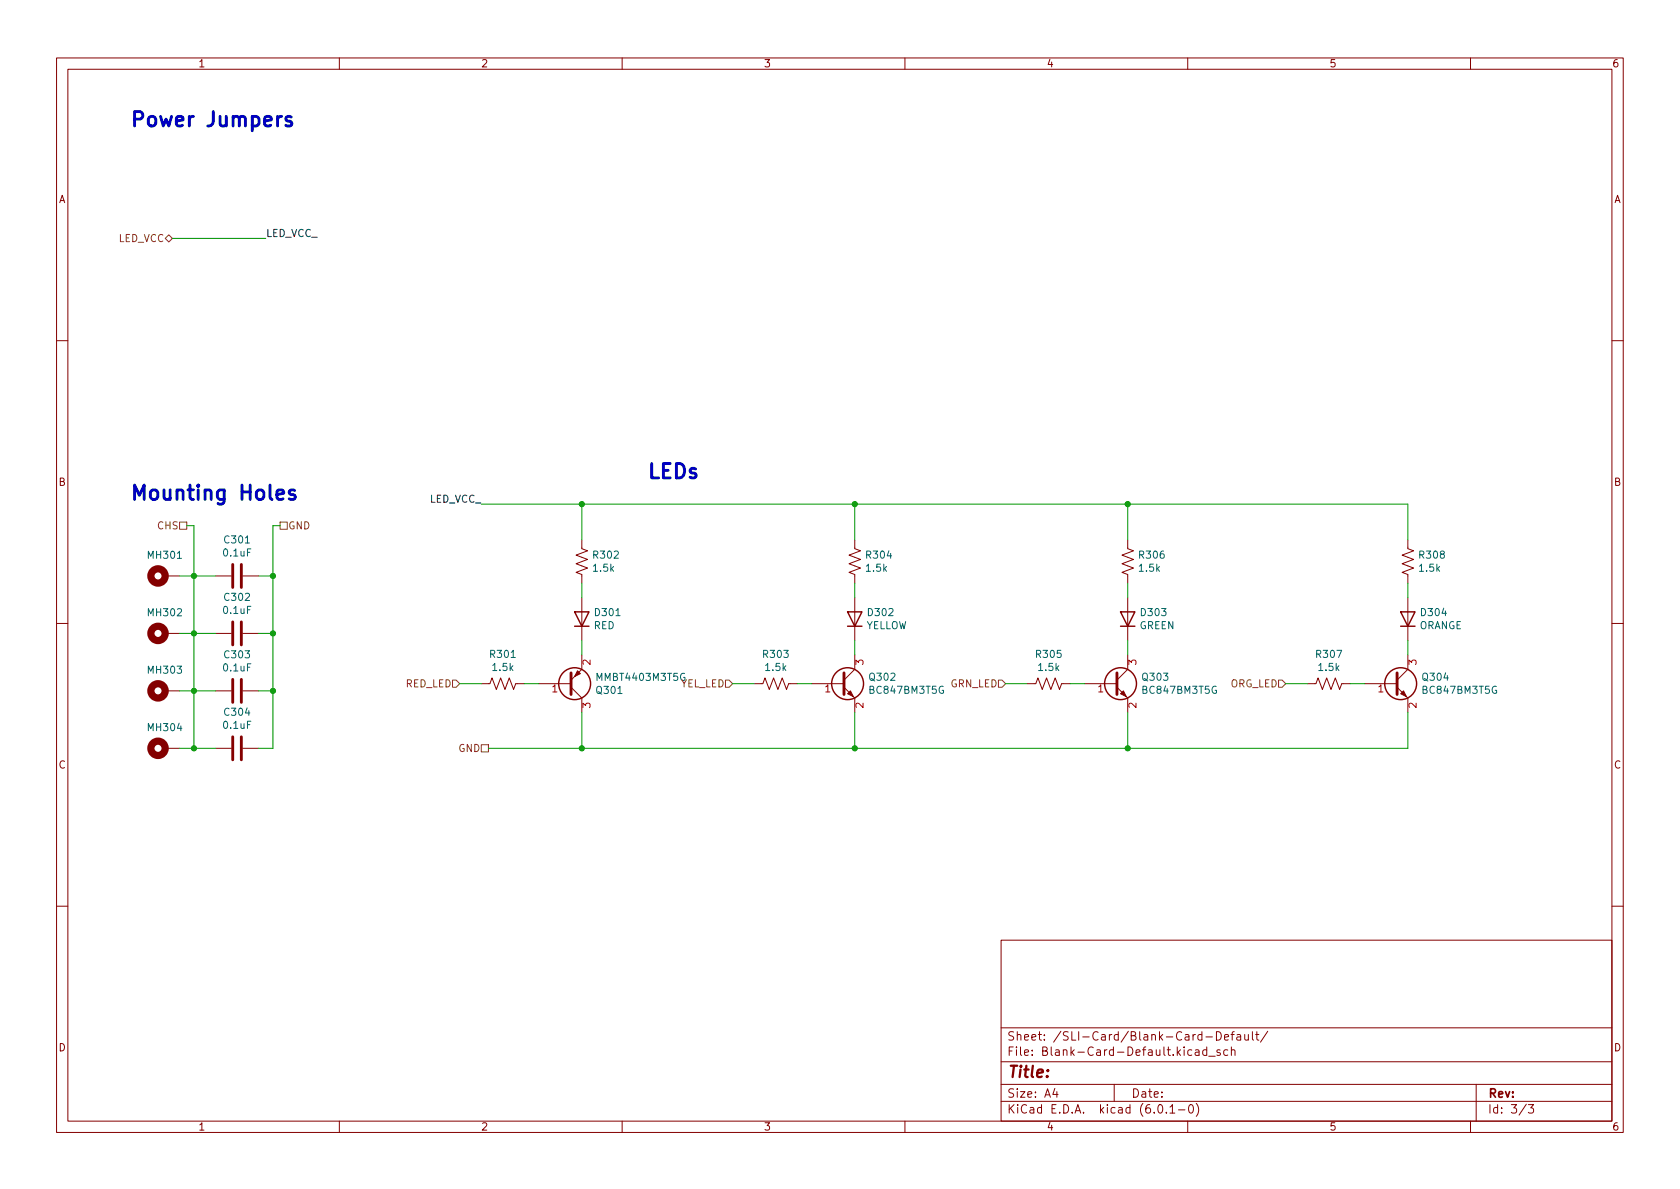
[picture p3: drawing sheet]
<svg xmlns="http://www.w3.org/2000/svg" width="297mm" height="210mm" viewBox="0 0 297 210" stroke-linecap="round" stroke-linejoin="round" font-family="sans-serif">
<g fill="none" stroke="#840000" stroke-width=".18">
<path d="M10 10.2h277v190.1h-277zM12 12.2h273v186.1h-273zM60 10.2v2M110 10.2v2M160 10.2v2M210 10.2v2M260 10.2v2M10 60.2h2M285 60.2h2M102.9 95.5v1.5l1 .4-2 .8 2 .7-2 .8 2 .8-2 .7 1 .4v1.5M151.1 95.5v1.5l1 .4-2 .8 2 .7-2 .8 2 .8-2 .7 1 .4v1.5M199.4 95.5v1.5l1 .4-2 .8 2 .7-2 .8 2 .8-2 .7 1 .4v1.5"/>
<path d="M248.9 95.5v1.5l1 .4-2 .8 2 .7-2 .8 2 .8-2 .7 1 .4v1.5M10 110.2h2M29.2 112h2.5M29.2 101.8h2.5M38.1 112h2.8M38.1 101.8h2.8M42.9 112h2.8M42.9 101.8h2.8M102.9 115.8v2.6l-1.9 1.9M102.9 105.7v7.6M151.1 115.8v2.6l-1.9 1.9M151.1 105.7v7.6"/>
<path d="M199.4 105.7v7.6M199.4 115.8v2.6l-1.9 1.9M248.9 105.7v7.6M248.9 115.8v2.6l-1.9 1.9M285 110.2h2M29.2 132.3h2.5M29.2 122.2h2.5M38.1 132.3h2.8M38.1 122.2h2.8M42.9 132.3h2.8M42.9 122.2h2.8M85.1 120.9h1.5l.4-1 .8 2 .7-2 .8 2 .7-2 .8 2 .4-1h1.5"/>
<path d="M95.2 120.9h5.8M101 121.5l1.9 1.9v2.6M133.3 120.9h1.6l.4-1 .7 2 .8-2 .7 2 .8-2 .8 2 .3-1h1.6M143.5 120.9h5.7M149.2 121.5l1.9 1.9v2.6M181.6 120.9h1.5l.4-1 .8 2 .7-2 .8 2 .8-2 .7 2 .4-1h1.5M191.8 120.9h5.7M197.5 121.5l1.9 1.9v2.6M231.1 120.9h1.6l.3-1 .8 2 .8-2 .7 2 .8-2 .8 2 .3-1h1.6M241.3 120.9h5.7M247 121.5l1.9 1.9v2.6M10 160.2h2"/>
<path d="M177 166.3h108v32h-108zM285 160.2h2M60 198.3v2M110 198.3v2M160 198.3v2M177 194.8h108M177 191.8h108M177 187.8h108M177 181.8h108M186.5 192.5l-.4 1h1M186.9 193v1M197 191.8v3"/>
<path d="M204.9 195.4l.2-.1a.81 .81 0 0 1 .6 .7 .81 .81 0 0 1-.3 .8h-.2a.81 .81 0 0 1-.6-.6 .81 .81 0 0 1 .3-.8zM206.2 196.7v.1M206.9 195.8l.4-.5v1.5M206.9 196.8h.8M208.4 196.3h1.1M210 198.3v2M210.4 195.4l.1-.1a.81 .81 0 0 1 .6 .7 .81 .81 0 0 1-.3 .8h-.2a.81 .81 0 0 1-.5-.6 .81 .81 0 0 1 .3-.8zM211.4 185.7h.5l.1 .9M211.5 195.1a1.72 1.72 0 0 1 0 2.3M212 186l-.5 .1a.29 .29 0 0 0-.2 .2 .29 .29 0 0 0 .2 .3h.5M213.2 183.4h1.2M213.4 185.7l-.5-.1-.3 .3v.4l.2 .3h.6"/>
<path d="M213.4 185.1v1.5M213.7 186.8h1.2M215.1 182.4a.76 .76 0 0 1 .8 .8 .76 .76 0 0 1-.8 .7zM215.7 185.7l-.3-.1-.3 .2 .1 .3 .5 .1v.4h-.6M216.5 183.4l.7-.1-.1-.3-.4-.1-.2 .2 .1 .8h.5M217.1 185.7l-.5-.1-.2 .3v.4l.1 .3h.6M217.6 182.9h.6M217.7 185.8l.2-.2 .4 .1 .1 .9M217.7 185.1v1.5M218.2 182.4l-.3 .2v1.3M218.7 183h.6l.1 .9M219.4 183.3l-.5 .1a.29 .29 0 0 0-.3 .2 .29 .29 0 0 0 .3 .3h.5"/>
<path d="M220.1 182.9v1h.4l.2-.1M220.7 182.9v1M221.4 182.4v1.3l.2 .2M222 182.9h.6M222.2 182.4v1.3l.4 .2M224.1 182.4l-1.2 1.9M260 198.3v2M261 191.8v6.5M269.9 195.3l-1.3 1.9M270.2 195.3h1l-.6 .6 .5 .1v.7l-.2 .1h-.5l-.2-.1"/>
</g>
<path d="M41.1 99.8v4.1M42.7 99.8v4.1M41.1 110v4M42.7 110v4M101 119v3.8M149.2 119v3.8M197.5 119v3.8M247 119v3.8M41.1 120.1v4.1M41.1 130.3v4.1M42.7 120.1v4.1M42.7 130.3v4.1" fill="none" stroke="#840000" stroke-width=".51"/>
<g fill="none" stroke="#840000" stroke-width="1.3">
<circle cx="27.9" cy="112" r="1.27"/>
<circle cx="27.9" cy="101.8" r="1.27"/>
<circle cx="27.9" cy="122.2" r="1.27"/>
<circle cx="27.9" cy="132.3" r="1.27"/>
</g>
<g fill="none" stroke="#840000" stroke-width=".25">
<path d="M101.6 108.2h2.5l-1.2 2.5zM101.6 110.7h2.5M149.9 108.2h2.5l-1.3 2.5zM149.9 110.7h2.5M198.1 108.2h2.6l-1.3 2.5zM198.1 110.7h2.6M247.6 108.2h2.6l-1.3 2.5zM247.6 110.7h2.6"/>
<circle cx="101.6" cy="120.9" r="2.82"/>
<circle cx="149.9" cy="120.9" r="2.82"/>
<circle cx="198.1" cy="120.9" r="2.82"/>
<circle cx="247.6" cy="120.9" r="2.82"/>
</g>
<g fill="#840000" stroke="#840000" stroke-width=".18">
<path d="M102.1 118.6l.5 .5-1 .5z"/>
<path d="M247.6 122.7l.6-.5 .5 1z"/>
<path d="M150.4 122.2l.5 1-1-.5z"/>
<path d="M198.1 122.7l.5-.5 .5 1z"/>
</g>
<path d="M29.2 42.2l.6-.7 .7 .7-.7 .6zM31.7 92.3h1.3v1.3h-1.3zM49.5 92.3h1.3v1.3h-1.3zM80 120.3h.6l.7 .6-.7 .6h-.6zM85.1 131.7h1.3v1.3h-1.3zM128.3 120.3h.6l.6 .6-.6 .6h-.6zM176.5 120.3h.7l.6 .6-.6 .6h-.7zM226.1 120.3h.6l.6 .6-.6 .6h-.6z" fill="none" stroke="#725600" stroke-width=".18"/>
<path d="M51.5 20.7l-.6-.1-.4 .3 .1 .4 .9 .3 .1 .2-.1 .4-.2 .1-.8-.1M52.1 86.7l-.6-.1-.4 .4 .2 .3 .8 .3 .1 .2-.1 .4-.2 .1-.8-.1" fill="none" stroke="#0000c2" stroke-width=".51"/>
<g fill="none" stroke="#009600" stroke-width=".18">
<path d="M30.5 42.2h16.5M33 93h1.3v39.3M49.5 93h-1.2v39.3h-2.6M85.1 89.1h163.8v6.4M102.9 89.1v6.4M151.1 89.1v6.4M199.4 89.1v6.4M31.7 112h6.4M31.7 101.8h6.4M45.7 112h2.6M45.7 101.8h2.6M102.9 103.1v2.6"/>
<path d="M102.9 113.3v2.5M151.1 103.1v2.6M151.1 113.3v2.5M199.4 103.1v2.6M199.4 113.3v2.5M248.9 103.1v2.6M248.9 113.3v2.5M31.7 132.3h6.4M31.7 122.2h6.4M45.7 122.2h2.6M81.3 120.9h3.8M92.7 120.9h2.5"/>
<path d="M102.9 126v6.3M129.5 120.9h3.8M141 120.9h2.5M151.1 126v6.3M177.8 120.9h3.8M189.2 120.9h2.6M199.4 126v6.3M227.3 120.9h3.8M238.8 120.9h2.5M248.9 126v6.3h-162.5"/>
</g>
<g fill="#009600" stroke="#009600" stroke-width=".18">
<circle cx="48.3" cy="101.8" r=".46"/>
<circle cx="34.3" cy="101.8" r=".46"/>
<circle cx="102.9" cy="89.1" r=".46"/>
<circle cx="151.1" cy="132.3" r=".46"/>
<circle cx="199.4" cy="89.1" r=".46"/>
<circle cx="151.1" cy="89.1" r=".46"/>
<circle cx="199.4" cy="132.3" r=".46"/>
<circle cx="34.3" cy="132.3" r=".46"/>
<circle cx="34.3" cy="122.2" r=".46"/>
<circle cx="48.3" cy="122.2" r=".46"/>
<circle cx="48.3" cy="112" r=".46"/>
<circle cx="102.9" cy="132.3" r=".46"/>
<circle cx="34.3" cy="112" r=".46"/>
</g>
<g font-size="3.5" fill="#0000c2">
<text x="22.9" y="22.4">Power Jumpers</text>
<text x="22.9" y="88.4">Mounting Holes</text>
<text x="114.3" y="84.6">LEDs</text>
</g>
<text font-size="2.8" fill="#840000" x="178" y="190.6">Title:</text>
<g font-size="2.1" fill="#840000">
<text x="178" y="184">Sheet: /SLI-Card/Blank-Card-Default/</text>
<text x="178" y="186.7">File: Blank-Card-Default.kicad_sch</text>
<text x="178" y="196.9">KiCad E.D.A. kicad (6.0.1-0)</text>
<text x="178" y="194.1">Size: A4</text>
<text x="200" y="194.1">Date:</text>
<text x="263" y="194.1">Rev:</text>
<text x="263" y="196.9">Id: 3/3</text>
</g>
<g font-size="1.8" fill="#840000">
<text x="35" y="11.9">1</text>
<text x="85" y="11.9">2</text>
<text x="135" y="11.9">3</text>
<text x="185" y="11.9">4</text>
<text x="235" y="11.9">5</text>
<text x="285" y="11.9">6</text>
<text x="10.3" y="35.9">A</text>
<text x="285.3" y="35.9">A</text>
<text x="10.3" y="85.9">B</text>
<text x="285.3" y="85.9">B</text>
<text x="10.3" y="135.9">C</text>
<text x="285.3" y="135.9">C</text>
<text x="10.3" y="185.9">D</text>
<text x="285.3" y="185.9">D</text>
<text x="35" y="199.9">1</text>
<text x="85" y="199.9">2</text>
<text x="135" y="199.9">3</text>
<text x="185" y="199.9">4</text>
<text x="235" y="199.9">5</text>
<text x="285" y="199.9">6</text>
</g>
<g font-size="1.8" fill="#0f0f0f">
<text x="47" y="41.9">LED_VCC_</text>
<text x="75.9" y="88.9">LED_VCC_</text>
</g>
<g font-size="1.8" fill="#725600">
<text x="20.9" y="42.8">LED_VCC</text>
<text x="27.9" y="93.6">CHS</text>
<text x="50.9" y="93.6">GND</text>
<text x="71.7" y="121.5">RED_LED</text>
<text x="120.2" y="121.5">YEL_LED</text>
<text x="168" y="121.5">GRN_LED</text>
<text x="217.4" y="121.5">ORG_LED</text>
<text x="81.1" y="133">GND</text>
</g>
<g font-size="1.8" fill="#006464">
<text x="26.3" y="98.8">MH301</text>
<text x="39.6" y="98.4">0.1uF</text>
<text x="39.8" y="96.1">C301</text>
<text x="105" y="101.1">1.5k</text>
<text x="105" y="98.8">R302</text>
<text x="153.2" y="101.1">1.5k</text>
<text x="153.3" y="98.8">R304</text>
<text x="201.5" y="101.1">1.5k</text>
<text x="201.5" y="98.8">R306</text>
<text x="251" y="101.1">1.5k</text>
<text x="251.1" y="98.8">R308</text>
<text x="39.8" y="106.2">C302</text>
<text x="26.3" y="109">MH302</text>
<text x="39.6" y="108.6">0.1uF</text>
<text x="105" y="111.2">RED</text>
<text x="105.3" y="108.9">D301</text>
<text x="153" y="111.2">YELLOW</text>
<text x="153.6" y="108.9">D302</text>
<text x="201.4" y="111.2">GREEN</text>
<text x="201.8" y="108.9">D303</text>
<text x="250.9" y="111.2">ORANGE</text>
<text x="251.4" y="108.9">D304</text>
<text x="26.3" y="119.1">MH303</text>
<text x="39.6" y="118.7">0.1uF</text>
<text x="39.8" y="116.4">C303</text>
<text x="86.8" y="116.3">R301</text>
<text x="87.2" y="118.6">1.5k</text>
<text x="135" y="116.3">R303</text>
<text x="135.4" y="118.6">1.5k</text>
<text x="183.3" y="116.3">R305</text>
<text x="183.7" y="118.6">1.5k</text>
<text x="232.8" y="116.3">R307</text>
<text x="233.2" y="118.6">1.5k</text>
<text x="105.6" y="122.7">Q301</text>
<text x="105.7" y="120.4">MMBT4403M3T5G</text>
<text x="153.8" y="120.4">Q302</text>
<text x="154" y="122.7">BC847BM3T5G</text>
<text x="202.1" y="120.4">Q303</text>
<text x="202.2" y="122.7">BC847BM3T5G</text>
<text x="251.6" y="120.4">Q304</text>
<text x="251.7" y="122.7">BC847BM3T5G</text>
<text x="26.3" y="129.3">MH304</text>
<text x="39.6" y="128.9">0.1uF</text>
<text x="39.8" y="126.6">C304</text>
</g>
<g font-size="1.8" fill="#a90000">
<text x="104.4" y="117.6" transform="rotate(-90 104.4 117.6)">2</text>
<text x="152.7" y="117.6" transform="rotate(-90 152.7 117.6)">3</text>
<text x="200.9" y="117.6" transform="rotate(-90 200.9 117.6)">3</text>
<text x="250.4" y="117.6" transform="rotate(-90 250.4 117.6)">3</text>
<text x="97.6" y="122.4">1</text>
<text x="104.4" y="125.2" transform="rotate(-90 104.4 125.2)">3</text>
<text x="145.9" y="122.4">1</text>
<text x="152.7" y="125.2" transform="rotate(-90 152.7 125.2)">2</text>
<text x="194.1" y="122.4">1</text>
<text x="200.9" y="125.2" transform="rotate(-90 200.9 125.2)">2</text>
<text x="243.7" y="122.4">1</text>
<text x="250.4" y="125.2" transform="rotate(-90 250.4 125.2)">2</text>
</g>
</svg>
